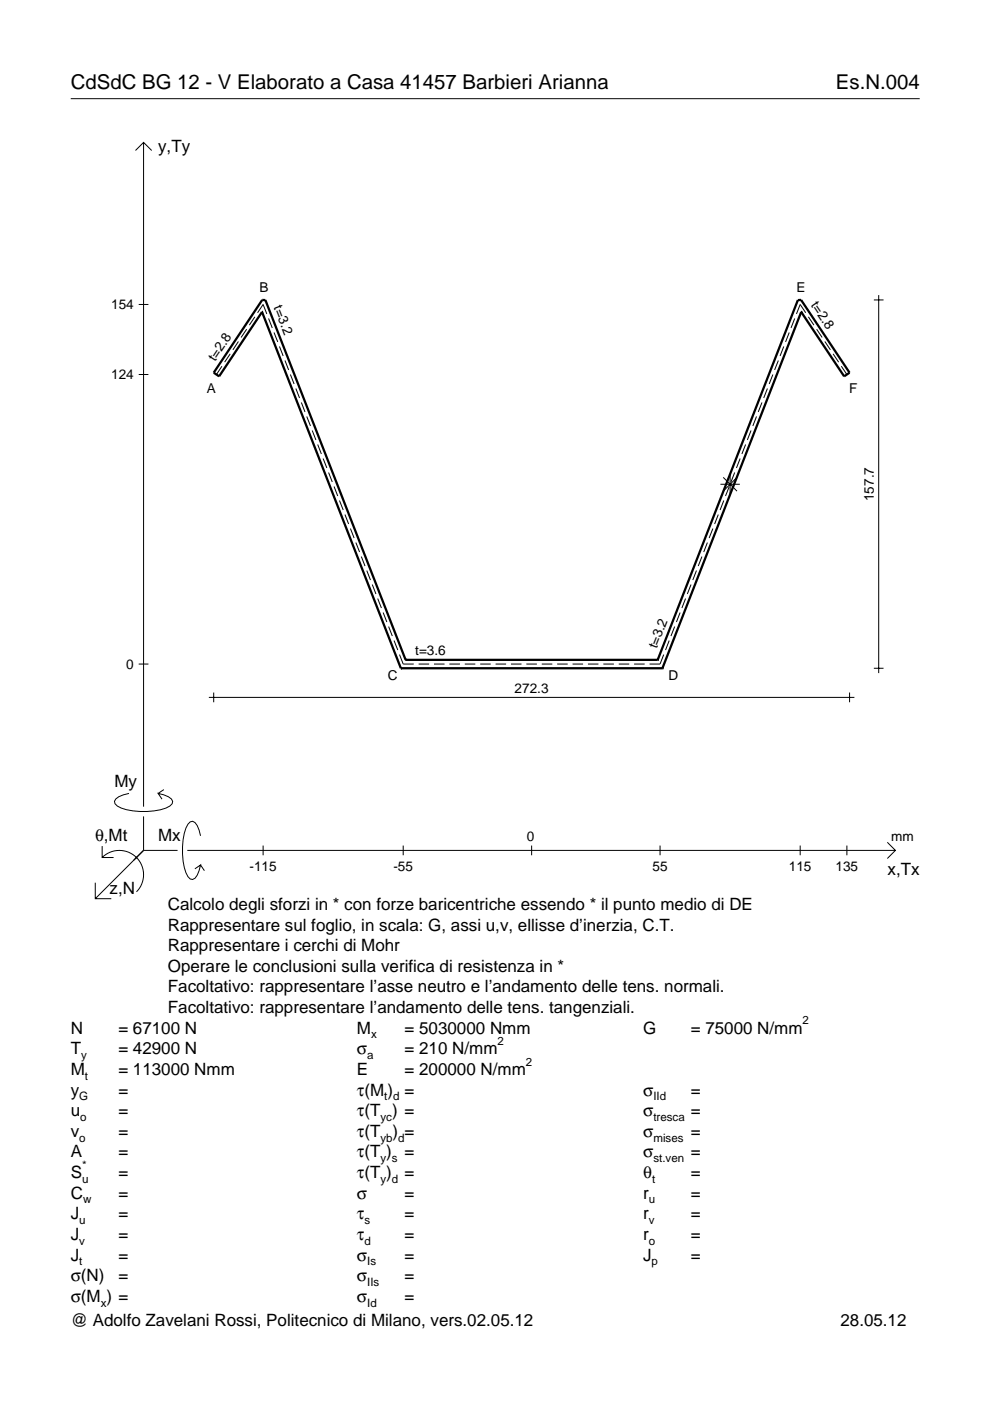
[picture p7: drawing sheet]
<svg xmlns="http://www.w3.org/2000/svg" width="210mm" height="297mm" viewBox="0 0 210 297" stroke-linecap="round" stroke-linejoin="round" font-family="sans-serif">
<g fill="none" stroke="#000" stroke-width=".21">
<path d="M15 20.9h180M28.7 31.9l1.7-1.7 1.8 1.7M30.4 30.2v140.8M29.4 64.6h2.1M29.4 79.4h2.1M47.1 77.6l-1.2 1.8M48.8 75l-1.2 1.8M50.5 72.4l-1.1 1.8M52.3 69.8l-1.2 1.8M54 67.2l-1.1 1.7M54.6 66.3l1.2-1.7 .8 2M56.9 67.5l.8 2"/>
<path d="M58.1 70.5l.8 2M59.3 73.5l.7 2M60.4 76.4l.8 2M61.6 79.4l.8 2M163.9 79.4l-.8 2M165 76.4l-.8 2M166.2 73.5l-.8 2M167.3 70.5l-.7 2M168.5 67.5l-.8 2M170.8 66.3l-1.1-1.7-.8 2M171.4 67.2l1.2 1.7M173.1 69.8l1.2 1.8"/>
<path d="M174.9 72.4l1.2 1.8M176.6 75l1.2 1.8M178.4 77.6l1.2 1.8M185.3 63.6h2M186.3 62.6v80.1M62.7 82.4l.8 2M63.9 85.3l.8 2M65 88.3l.8 2M66.2 91.3l.8 2M67.4 94.2l.7 2.1M68.5 97.2l.8 2M156.9 97.2l-.8 2"/>
<path d="M158.1 94.2l-.8 2.1M159.2 91.3l-.7 2M160.4 88.3l-.8 2M161.6 85.3l-.8 2M162.7 82.4l-.8 2M69.7 100.2l.7 2M70.8 103.2l.8 2M72 106.1l.8 2M73.1 109.1l.8 2M74.3 112.1l.8 2M75.4 115l.8 2M76.6 118l.8 2"/>
<path d="M148.8 118l-.8 2M150 115l-.8 2M151.1 112.1l-.7 2M152.3 109.1l-.8 2M152.7 102.7h4.2M153.3 101.2l3 2.9M153.5 106.1l-.8 2M154.6 103.2l-.8 2M154.8 100.6v4.1M155.8 100.2l-.8 2M156.3 101.2l-3 2.9M77.8 121l.7 2"/>
<path d="M78.9 123.9l.8 2M80.1 126.9l.8 2M81.2 129.9l.8 2M82.4 132.8l.8 2.1M83.5 135.8l.8 2M84.7 138.8l.8 2h2.2M140.7 138.8l-.8 2h-2.2M141.9 135.8l-.8 2M143 132.8l-.7 2.1M144.2 129.9l-.8 2M145.4 126.9l-.8 2M146.5 123.9l-.8 2"/>
<path d="M147.7 121l-.8 2M29.4 140.8h2.1M44.3 147.9h136.9M45.3 146.8v2.1M88.8 140.8h2.2M92 140.8h2.3M95.3 140.8h2.2M98.5 140.8h2.3M101.8 140.8h2.2M105.1 140.8h2.2M108.3 140.8h2.3M111.6 140.8h2.2"/>
<path d="M114.9 140.8h2.2M118.1 140.8h2.3M121.4 140.8h2.2M124.7 140.8h2.2M127.9 140.8h2.3M131.2 140.8h2.2M134.4 140.8h2.3M180.1 146.8v2.1M185.3 141.7h2M21.7 179.4v2.4h2.4M27.3 168.2a3.6 3.6 0 0 0-3 1.7l.1 .5a5.6 5.6 0 0 0 3.8 1.5 13.4 13.4 0 0 0 7.8-1l.5-.5 .1-.5a3.6 3.6 0 0 0-3.1-1.7l.8 1.2M30.4 173.1v7.2"/>
<path d="M34.7 167.4l-1.2 .8M42.5 177.2a3.6 3.6 0 0 0-1.7-3.1l-.5 .2a5.7 5.7 0 0 0-1.5 3.7 13.3 13.3 0 0 0 1 7.9l.5 .5 .5 .1a3.6 3.6 0 0 0 1.7-3.1l-1.2 .8M55.8 179.3v2M85.5 179.3v2M112.7 179.3v2M139.9 179.3v2M169.7 179.3v2M179.6 179.3v2M188.1 178.6l1.7 1.7-1.7 1.7M20.2 187.2v3.3h3.4M21.7 181.8a5.1 5.1 0 0 1 7.2 0 5.1 5.1 0 0 1 0 7.3M30.4 180.3l-10.2 10.2"/>
<path d="M30.4 180.3h7.2M39.7 180.3h150.1M42.5 183.4l.8 1.2"/>
</g>
<path d="M55.6 66.1h.1M55.6 66.1l-9.1 13.7-1.2-.8 10.3-15.4h.7l29.7 76.3M55.6 66.1l29.4 75.6M169.9 66.1h.1M169.9 66.1l-29.5 75.6M169.9 66.1l9.1 13.7 1.1-.8-10.3-15.4h-.6l-29.8 76.3M86 139.9h.1M86 139.9h53.4M139.4 139.9h.1M85 141.7h.1M85 141.7h55.4M140.4 141.7h.1" fill="none" stroke="#000" stroke-width=".48"/>
<g font-size="4.3">
<text x="15" y="18.9">CdSdC BG 12 - V Elaborato a Casa 41457 Barbieri Arianna</text>
<text x="177.2" y="18.9">Es.N.004</text>
</g>
<g font-size="3.6">
<text x="33.5" y="32.3">y,Ty</text>
<text x="24.3" y="166.9">My</text>
<text x="20.1" y="178.2">θ,Mt</text>
<text x="33.5" y="178.2">Mx</text>
<text x="188.2" y="185.5">x,Tx</text>
<text x="23.2" y="189.6">z,N</text>
<text x="35.6" y="192.9">Calcolo degli sforzi in * con forze baricentriche essendo * il punto medio di DE</text>
<text x="35.6" y="197.3">Rappresentare sul foglio, in scala: G, assi u,v, ellisse d’inerzia, C.T.</text>
<text x="35.6" y="201.7">Rappresentare i cerchi di Mohr</text>
<text x="35.6" y="206">Operare le conclusioni sulla verifica di resistenza in *</text>
<text x="35.6" y="210.4">Facoltativo: rappresentare l’asse neutro e l’andamento delle tens. normali.</text>
<text x="35.6" y="214.8">Facoltativo: rappresentare l’andamento delle tens. tangenziali.</text>
<text x="15" y="219.2">N</text>
<text x="25.1" y="219.2">= 67100 N</text>
<text x="75.7" y="219.2">M</text>
<text x="85.8" y="219.2">= 5030000 Nmm</text>
<text x="136.4" y="219.2">G</text>
<text x="146.5" y="219.2">= 75000 N/mm</text>
<text x="15" y="227.9">M</text>
<text x="15" y="223.5">T</text>
<text x="25.1" y="223.5">= 42900 N</text>
<text x="25.1" y="227.9">= 113000 Nmm</text>
<text x="75.7" y="223.5">σ</text>
<text x="75.7" y="227.9">E</text>
<text x="85.8" y="223.5">= 210 N/mm</text>
<text x="85.8" y="227.9">= 200000 N/mm</text>
<text x="15" y="232.3">y</text>
<text x="25.1" y="232.3">=</text>
<text x="75.7" y="232.3">τ(M ) =</text>
<text x="136.4" y="232.3">σ</text>
<text x="146.5" y="232.3">=</text>
<text x="15" y="236.7">u</text>
<text x="25.1" y="236.7">=</text>
<text x="75.7" y="236.7">τ(T ) =</text>
<text x="136.4" y="236.7">σ</text>
<text x="146.5" y="236.7">=</text>
<text x="15" y="241">v</text>
<text x="15" y="245.4">A</text>
<text x="25.1" y="241">=</text>
<text x="25.1" y="245.4">=</text>
<text x="75.7" y="245.4">τ(T )</text>
<text x="75.7" y="241">τ(T</text>
<text x="83.3" y="241">) =</text>
<text x="85.8" y="245.4">=</text>
<text x="136.4" y="241">σ</text>
<text x="136.4" y="245.4">σ</text>
<text x="146.5" y="241">=</text>
<text x="146.5" y="245.4">=</text>
<text x="15" y="249.8">S</text>
<text x="25.1" y="249.8">=</text>
<text x="75.7" y="249.8">τ(T )</text>
<text x="85.8" y="249.8">=</text>
<text x="136.4" y="249.8">θ</text>
<text x="146.5" y="249.8">=</text>
<text x="15" y="254.2">C</text>
<text x="25.1" y="254.2">=</text>
<text x="75.7" y="254.2">σ</text>
<text x="85.8" y="254.2">=</text>
<text x="136.4" y="254.2">r</text>
<text x="146.5" y="254.2">=</text>
<text x="15" y="258.5">J</text>
<text x="15" y="262.9">J</text>
<text x="25.1" y="258.5">=</text>
<text x="25.1" y="262.9">=</text>
<text x="75.7" y="258.5">τ</text>
<text x="75.7" y="262.9">τ</text>
<text x="85.8" y="258.5">=</text>
<text x="85.8" y="262.9">=</text>
<text x="136.4" y="258.5">r</text>
<text x="136.4" y="262.9">r</text>
<text x="146.5" y="258.5">=</text>
<text x="146.5" y="262.9">=</text>
<text x="15" y="267.3">J</text>
<text x="25.1" y="267.3">=</text>
<text x="75.7" y="267.3">σ</text>
<text x="85.8" y="267.3">=</text>
<text x="136.4" y="267.3">J</text>
<text x="146.5" y="267.3">=</text>
<text x="15" y="271.7">σ(N)</text>
<text x="25.1" y="271.7">=</text>
<text x="75.7" y="271.7">σ</text>
<text x="85.8" y="271.7">=</text>
<text x="15" y="281.2">@ Adolfo Zavelani Rossi, Politecnico di Milano, vers.02.05.12</text>
<text x="15" y="276">σ(M ) =</text>
<text x="75.7" y="276">σ</text>
<text x="85.8" y="276">=</text>
<text x="178.2" y="281.2">28.05.12</text>
</g>
<g font-size="2.9">
<text x="23.6" y="65.6">154</text>
<text x="55" y="62">B</text>
<text x="58" y="65.2" transform="rotate(69 58 65.2)">t=3.2</text>
<text x="168.9" y="62">E</text>
<text x="171.8" y="64.7" transform="rotate(56 171.8 64.7)">t=2.8</text>
<text x="45.6" y="76.7" transform="rotate(-56 45.6 76.7)">t=2.8</text>
<text x="23.6" y="80.4">124</text>
<text x="43.9" y="83.4">A</text>
<text x="180.1" y="83.4">F</text>
<text x="185.3" y="106.2" transform="rotate(-90 185.3 106.2)">157.7</text>
<text x="139.2" y="137.6" transform="rotate(-69 139.2 137.6)">t=3.2</text>
<text x="26.8" y="141.8">0</text>
<text x="88" y="138.9">t=3.6</text>
<text x="82.2" y="144.2">C</text>
<text x="109.1" y="146.8">272.3</text>
<text x="141.7" y="144.2">D</text>
<text x="111.7" y="178.2">0</text>
<text x="189" y="178.2">mm</text>
<text x="52.9" y="184.7">-115</text>
<text x="83.4" y="184.7">-55</text>
<text x="138.3" y="184.7">55</text>
<text x="167.3" y="184.7">115</text>
<text x="177.2" y="184.7">135</text>
</g>
<g font-size="2.4">
<text x="78.7" y="220.2">x</text>
<text x="105.5" y="221.5">2</text>
<text x="170.2" y="217.2">2</text>
<text x="17.2" y="224.5">y</text>
<text x="77.9" y="224.5">a</text>
<text x="111.5" y="225.9">2</text>
<text x="16.8" y="233.3">G</text>
<text x="18" y="228.9">t</text>
<text x="81.5" y="233.3">t d</text>
<text x="138.5" y="233.3">IId</text>
<text x="17" y="237.7">o</text>
<text x="80.7" y="237.7">yc</text>
<text x="138.5" y="237.7">tresca</text>
<text x="16.8" y="242">o</text>
<text x="80.7" y="242">yb d</text>
<text x="138.5" y="242">mises</text>
<text x="17.4" y="250.8">u</text>
<text x="17.4" y="247.8">*</text>
<text x="80.7" y="246.4">y s</text>
<text x="80.7" y="250.8">y d</text>
<text x="138.2" y="250.8">t</text>
<text x="138.5" y="246.4">st.ven</text>
<text x="17.6" y="255.2">w</text>
<text x="137.6" y="255.2">u</text>
<text x="16.8" y="259.5">u</text>
<text x="16.8" y="263.9">v</text>
<text x="77.3" y="259.5">s</text>
<text x="77.3" y="263.9">d</text>
<text x="137.6" y="259.5">v</text>
<text x="137.6" y="263.9">o</text>
<text x="16.8" y="268.3">t</text>
<text x="77.9" y="268.3">Is</text>
<text x="138.2" y="268.3">p</text>
<text x="77.9" y="272.7">IIs</text>
<text x="21.4" y="277">x</text>
<text x="77.9" y="277">Id</text>
</g>
</svg>
